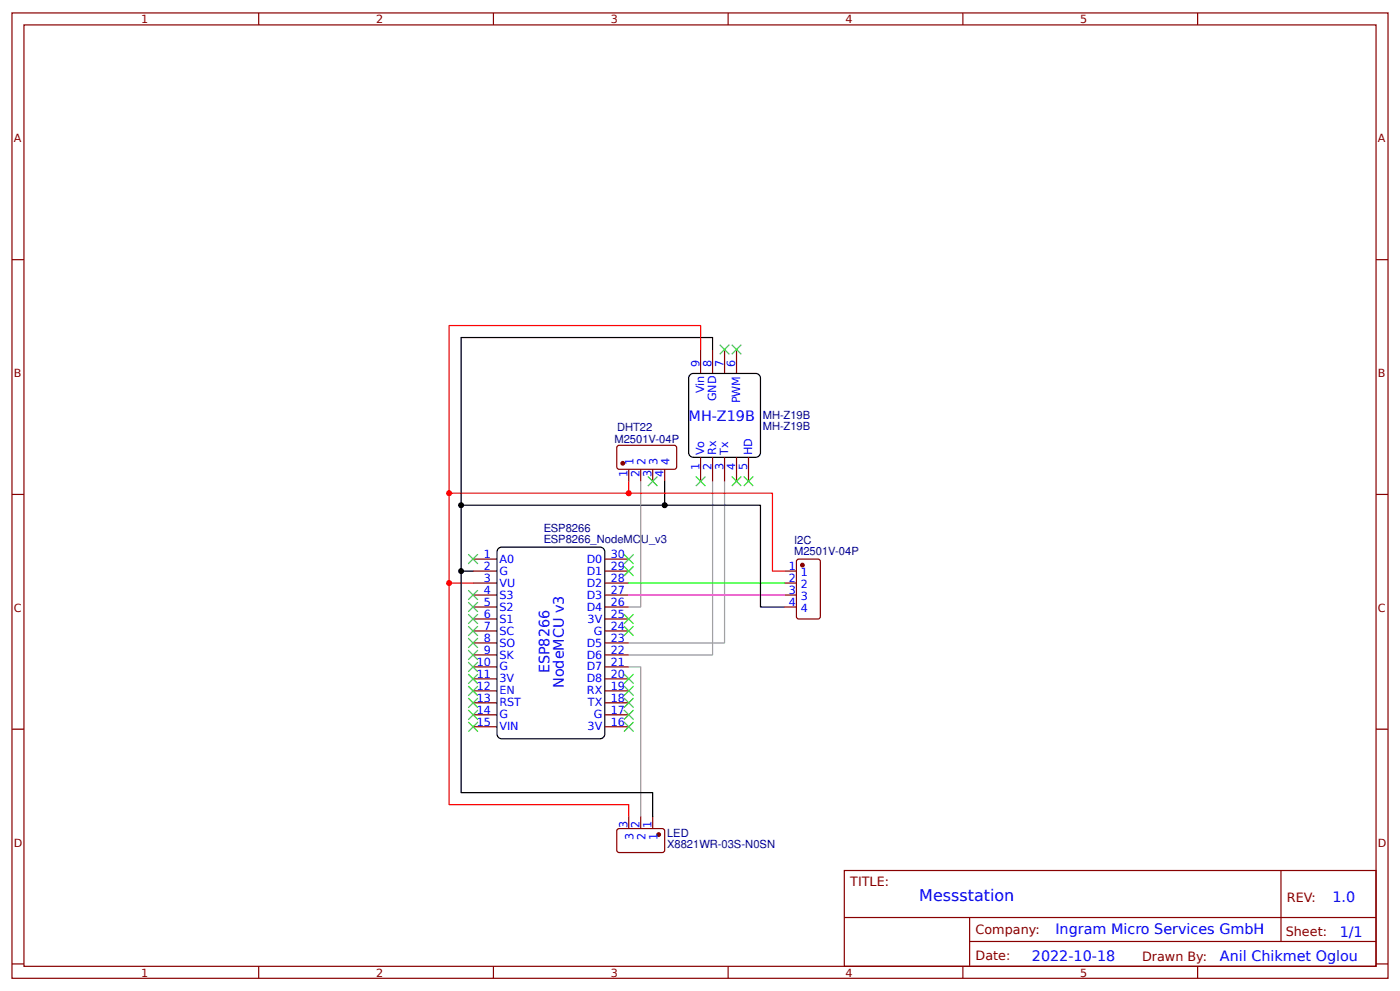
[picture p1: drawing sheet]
<svg xmlns="http://www.w3.org/2000/svg" width="309mm" height="219mm" viewBox="0 0 309 219" stroke-linecap="round" stroke-linejoin="round" font-family="sans-serif">
<g fill="none" stroke="#800" stroke-width=".26">
<path d="M2.6 2.9h304.1v213.2h-304.1zM5.3 5.5h298.7v208h-298.7zM57.1 2.9v2.6M109 2.9v2.6M160.9 2.9v2.6M212.7 2.9v2.6M264.6 2.9v2.6M2.6 57.4h2.7M304 57.4h2.7M154.8 77.2v5.3M157.4 77.2v5.3M160.1 77.2v5.3"/>
<path d="M162.7 77.2v5.3M136.5 98.4h12.7l.3 .5-.1 4.5-.4 .3-12.5-.1-.2-.5v-4.2zM2.6 109.2h2.7M138.9 103.7v2.6M141.6 103.7v2.6M144.2 103.7v2.6M146.8 103.7v2.6M154.8 101v5.3M157.4 101v5.3M160.1 101v5.3M162.7 101v5.3M165.4 101v5.3"/>
<path d="M304 109.2h2.7M104.5 123.5h5.3M104.5 126.2h5.3M104.5 128.8h5.3M104.5 131.4h5.3M104.5 134.1h5.3M104.5 136.7h5.3M104.5 139.4h5.3M133.6 123.5h5.3M133.6 126.2h5.3M133.6 128.8h5.3M133.6 131.4h5.3"/>
<path d="M133.6 134.1h5.3M133.6 136.7h5.3M133.6 139.4h5.3M173.3 126.2h2.6M173.3 128.8h2.6M173.3 131.4h2.6M173.3 134.1h2.6M176.2 123.6l4.5-.1 .5 .3v12.4l-.2 .5h-4.5l-.5-.2-.1-12.5zM104.5 142h5.3M104.5 144.7h5.3M104.5 147.3h5.3M104.5 150h5.3"/>
<path d="M104.5 152.6h5.3M104.5 155.3h5.3M104.5 157.9h5.3M133.6 142h5.3M133.6 144.7h5.3M133.6 147.3h5.3M133.6 150h5.3M133.6 152.6h5.3M133.6 155.3h5.3M133.6 157.9h5.3M2.6 161.1h2.7M104.5 160.5h5.3"/>
<path d="M133.6 160.5h5.3M304 161.1h2.7M136.5 183.1h10.1l.2 .5v4.5l-.5 .2h-9.8l-.2-.5v-4.2zM138.9 180.4v2.6M141.6 180.4v2.6M144.2 180.4v2.6M186.5 192.3h117.5v21.2h-117.5zM283 192.3v15.7M2.6 212.9h2.7M57.1 213.5v2.6M109 213.5v2.6M160.9 213.5v2.6"/>
<path d="M186.6 202.7h117.3M212.7 213.5v2.6M214.2 208h89.7M214.2 202.7v10.6M264.6 213.5v2.6M304 212.9h2.7"/>
</g>
<path d="M157.4 77.2v-2.6h-55.5v37M152.3 82.9l.9-.4h13.8a1.06 1.06 0 0 1 1 1.1v16.4a1.06 1.06 0 0 1-1 1h-13.8a1.06 1.06 0 0 1-1.1-1v-16.4zM146.8 106.3v5.3h-44.9v14.6h2.6M146.8 111.6h21.2v22.5h5.3M101.9 126.2v48.9h42.3v5.3M110 121.3l.9-.4h21.7a1.06 1.06 0 0 1 1 1v40.2a1.06 1.06 0 0 1-1 1.1h-21.7a1.06 1.06 0 0 1-1.1-1.1v-40.2z" fill="none" stroke="#000" stroke-width=".26"/>
<path d="M154.8 77.2v-5.3h-55.6v37.1M138.9 106.3v2.7h-39.7v19.8h5.3M138.9 109h31.8v17.2h2.6M99.2 128.8v48.9h39.7v2.7" fill="none" stroke="#f00" stroke-width=".26"/>
<path d="M141.6 106.3v27.8h-2.7M157.4 106.3v38.4h-18.5M160.1 106.3v35.7h-21.2M138.9 147.3h2.7v33.1" fill="none" stroke="#999" stroke-width=".26"/>
<g fill="#800" stroke="#800" stroke-width=".26">
<circle cx="145.5" cy="184.4" r=".4"/>
<circle cx="177.3" cy="124.8" r=".4"/>
<circle cx="137.6" cy="102.3" r=".4"/>
</g>
<path d="M138.9 131.4h34.4" fill="none" stroke="#f0f" stroke-width=".26"/>
<path d="M138.9 128.8h34.4" fill="none" stroke="#0f0" stroke-width=".26"/>
<g fill="#000" stroke="#3c3" stroke-width=".26">
<path d="M159 76.1l2.1 2.2zM161.1 76.1l-2.1 2.2z"/>
<path d="M161.7 76.1l2.1 2.2zM163.8 76.1l-2.1 2.2z"/>
<path d="M143.1 105.3l2.2 2.1zM145.3 105.3l-2.2 2.1z"/>
<path d="M153.7 105.3l2.1 2.1zM155.8 105.3l-2.1 2.1z"/>
<path d="M161.7 105.3l2.1 2.1zM163.8 105.3l-2.1 2.1z"/>
<path d="M164.3 105.3l2.1 2.1zM166.4 105.3l-2.1 2.1z"/>
<path d="M103.5 122.4l2.1 2.2zM103.5 124.6l2.1-2.2z"/>
<path d="M103.5 130.4l2.1 2.1zM105.6 130.4l-2.1 2.1z"/>
<path d="M103.5 133l2.1 2.1zM105.6 133l-2.1 2.1z"/>
<path d="M103.5 135.7l2.1 2.1zM103.5 137.8l2.1-2.1z"/>
<path d="M103.5 138.3l2.1 2.1zM105.6 138.3l-2.1 2.1z"/>
<path d="M137.8 138.3l2.2 2.1zM140 138.3l-2.2 2.1z"/>
<path d="M137.8 135.7l2.2 2.1zM140 135.7l-2.2 2.1z"/>
<path d="M137.8 125.1l2.2 2.1zM140 125.1l-2.2 2.1z"/>
<path d="M137.8 122.4l2.2 2.2zM140 122.4l-2.2 2.2z"/>
<path d="M103.5 141l2.1 2.1zM105.6 141l-2.1 2.1z"/>
<path d="M103.5 143.6l2.1 2.1zM103.5 145.7l2.1-2.1z"/>
<path d="M103.5 146.3l2.1 2.1zM105.6 146.3l-2.1 2.1z"/>
<path d="M103.5 148.9l2.1 2.1zM105.6 148.9l-2.1 2.1z"/>
<path d="M103.5 151.6l2.1 2.1zM103.5 153.7l2.1-2.1z"/>
<path d="M103.5 154.2l2.1 2.1zM105.6 154.2l-2.1 2.1z"/>
<path d="M103.5 156.8l2.1 2.2zM105.6 156.8l-2.1 2.2z"/>
<path d="M103.5 159.5l2.1 2.1zM103.5 161.6l2.1-2.1z"/>
<path d="M137.8 159.5l2.2 2.1zM140 159.5l-2.2 2.1z"/>
<path d="M137.8 156.8l2.2 2.2zM140 156.8l-2.2 2.2z"/>
<path d="M137.8 154.2l2.2 2.1zM140 154.2l-2.2 2.1z"/>
<path d="M137.8 151.6l2.2 2.1zM140 151.6l-2.2 2.1z"/>
<path d="M137.8 148.9l2.2 2.1zM140 148.9l-2.2 2.1z"/>
</g>
<circle cx="101.9" cy="111.6" r=".66" fill="#000"/>
<g fill="#f00">
<circle cx="99.2" cy="109" r=".66"/>
<circle cx="99.2" cy="128.8" r=".66"/>
</g>
<circle cx="101.9" cy="126.2" r=".66" fill="#000"/>
<circle cx="138.9" cy="109" r=".66" fill="#f00"/>
<circle cx="146.8" cy="111.6" r=".66" fill="#000"/>
<text font-size="3.5" fill="#00f" x="203.1" y="199.1">Messstation</text>
<g font-size="3.2" fill="#00f">
<text x="152.1" y="93.1">MH-Z19B</text>
<text x="121.4" y="148.8" transform="rotate(-90 121.4 148.8)">ESP8266</text>
<text x="124.5" y="152" transform="rotate(-90 124.5 152)">NodeMCU v3</text>
<text x="294.4" y="199.2">1.0</text>
<text x="233.2" y="206.4">Ingram Micro Services GmbH</text>
<text x="296" y="207">1/1</text>
<text x="228" y="212.3">2022-10-18</text>
<text x="269.5" y="212.2">Anil Chikmet Oglou</text>
</g>
<g font-size="2.8" fill="#800">
<text x="187.9" y="195.7">TITLE:</text>
<text x="284.3" y="199.2">REV:</text>
<text x="215.5" y="206.4">Company:</text>
<text x="284.1" y="206.9">Sheet:</text>
<text x="215.5" y="212.1">Date:</text>
<text x="252.3" y="212.2">Drawn By:</text>
</g>
<g font-size="2.5" fill="#800">
<text x="31.2" y="5.1">1</text>
<text x="83.1" y="5.1">2</text>
<text x="134.9" y="5.1">3</text>
<text x="186.8" y="5.1">4</text>
<text x="238.7" y="5.1">5</text>
<text x="3" y="31.4">A</text>
<text x="304.4" y="31.4">A</text>
<text x="3" y="83.3">B</text>
<text x="304.4" y="83.3">B</text>
<text x="3" y="135.1">C</text>
<text x="304.4" y="135.1">C</text>
<text x="3" y="187">D</text>
<text x="304.4" y="187">D</text>
<text x="31.2" y="215.7">1</text>
<text x="83.1" y="215.7">2</text>
<text x="134.9" y="215.7">3</text>
<text x="186.8" y="215.7">4</text>
<text x="238.7" y="215.7">5</text>
</g>
<g font-size="2.5" fill="#00f">
<text x="154.5" y="81.2" transform="rotate(-90 154.5 81.2)">9</text>
<text x="157.2" y="81.2" transform="rotate(-90 157.2 81.2)">8</text>
<text x="159.8" y="81.2" transform="rotate(-90 159.8 81.2)">7</text>
<text x="162.5" y="81.2" transform="rotate(-90 162.5 81.2)">6</text>
<text x="155.6" y="86.9" transform="rotate(-90 155.6 86.9)">Vin</text>
<text x="158.2" y="88.7" transform="rotate(-90 158.2 88.7)">GND</text>
<text x="163.5" y="89.1" transform="rotate(-90 163.5 89.1)">PWM</text>
<text x="155.6" y="100.5" transform="rotate(-90 155.6 100.5)">Vo</text>
<text x="158.2" y="100.5" transform="rotate(-90 158.2 100.5)">Rx</text>
<text x="160.9" y="100.5" transform="rotate(-90 160.9 100.5)">Tx</text>
<text x="166.2" y="100.5" transform="rotate(-90 166.2 100.5)">HD</text>
<text x="138.6" y="105.4" transform="rotate(-90 138.6 105.4)">1</text>
<text x="140" y="102.7" transform="rotate(-90 140 102.7)">1</text>
<text x="141.3" y="105.4" transform="rotate(-90 141.3 105.4)">2</text>
<text x="142.6" y="102.7" transform="rotate(-90 142.6 102.7)">2</text>
<text x="143.9" y="105.4" transform="rotate(-90 143.9 105.4)">3</text>
<text x="145.3" y="102.7" transform="rotate(-90 145.3 102.7)">3</text>
<text x="146.6" y="105.4" transform="rotate(-90 146.6 105.4)">4</text>
<text x="147.9" y="102.7" transform="rotate(-90 147.9 102.7)">4</text>
<text x="154.5" y="103.9" transform="rotate(-90 154.5 103.9)">1</text>
<text x="157.2" y="103.9" transform="rotate(-90 157.2 103.9)">2</text>
<text x="159.8" y="103.9" transform="rotate(-90 159.8 103.9)">3</text>
<text x="162.5" y="103.9" transform="rotate(-90 162.5 103.9)">4</text>
<text x="165.1" y="103.9" transform="rotate(-90 165.1 103.9)">5</text>
<text x="106.9" y="123.2">1</text>
<text x="106.9" y="125.9">2</text>
<text x="110.3" y="124.3">A0</text>
<text x="129.6" y="124.3">D0</text>
<text x="134.9" y="125.9">29</text>
<text x="134.9" y="123.2">30</text>
<text x="174.2" y="125.9">1</text>
<text x="106.9" y="128.5">3</text>
<text x="106.9" y="131.2">4</text>
<text x="110.3" y="126.9">G</text>
<text x="110.3" y="129.6">VU</text>
<text x="129.6" y="129.6">D2</text>
<text x="129.6" y="126.9">D1</text>
<text x="134.9" y="131.2">27</text>
<text x="134.9" y="128.5">28</text>
<text x="174.2" y="128.5">2</text>
<text x="174.2" y="131.2">3</text>
<text x="176.9" y="127.2">1</text>
<text x="176.9" y="129.9">2</text>
<text x="106.9" y="133.8">5</text>
<text x="106.9" y="136.5">6</text>
<text x="110.3" y="132.2">S3</text>
<text x="110.3" y="134.9">S2</text>
<text x="110.3" y="137.5">S1</text>
<text x="129.6" y="134.9">D4</text>
<text x="129.6" y="132.2">D3</text>
<text x="129.8" y="137.5">3V</text>
<text x="134.9" y="136.5">25</text>
<text x="134.9" y="133.8">26</text>
<text x="174.2" y="133.8">4</text>
<text x="176.9" y="132.5">3</text>
<text x="176.9" y="135.1">4</text>
<text x="106.9" y="139.1">7</text>
<text x="106.9" y="141.8">8</text>
<text x="110.3" y="140.2">SC</text>
<text x="110.3" y="142.8">SO</text>
<text x="129.6" y="142.8">D5</text>
<text x="131.2" y="140.2">G</text>
<text x="134.9" y="141.8">23</text>
<text x="134.9" y="139.1">24</text>
<text x="105.3" y="147.1">10</text>
<text x="105.3" y="149.7">11</text>
<text x="106.9" y="144.4">9</text>
<text x="110.3" y="145.5">SK</text>
<text x="110.3" y="148.1">G</text>
<text x="129.6" y="148.1">D7</text>
<text x="129.6" y="145.5">D6</text>
<text x="134.9" y="149.7">20</text>
<text x="134.9" y="147.1">21</text>
<text x="134.9" y="144.4">22</text>
<text x="105.3" y="152.3">12</text>
<text x="105.3" y="155">13</text>
<text x="110.3" y="150.8">3V</text>
<text x="110.3" y="153.4">EN</text>
<text x="129.6" y="150.8">D8</text>
<text x="129.7" y="153.4">RX</text>
<text x="134.9" y="155">18</text>
<text x="134.9" y="152.3">19</text>
<text x="105.3" y="157.6">14</text>
<text x="105.3" y="160.3">15</text>
<text x="110.3" y="156.1">RST</text>
<text x="110.3" y="158.7">G</text>
<text x="110.3" y="161.3">VIN</text>
<text x="129.8" y="161.3">3V</text>
<text x="129.9" y="156.1">TX</text>
<text x="131.2" y="158.7">G</text>
<text x="134.9" y="160.3">16</text>
<text x="134.9" y="157.6">17</text>
<text x="138.6" y="182.9" transform="rotate(-90 138.6 182.9)">3</text>
<text x="140" y="185.6" transform="rotate(-90 140 185.6)">3</text>
<text x="141.3" y="182.9" transform="rotate(-90 141.3 182.9)">2</text>
<text x="142.6" y="185.6" transform="rotate(-90 142.6 185.6)">2</text>
<text x="143.9" y="182.9" transform="rotate(-90 143.9 182.9)">1</text>
<text x="145.3" y="185.6" transform="rotate(-90 145.3 185.6)">1</text>
</g>
<g font-size="2.5" fill="#000080">
<text x="136.3" y="95.3">DHT22</text>
<text x="168.5" y="95">MH-Z19B</text>
<text x="168.5" y="92.6">MH-Z19B</text>
<text x="135.7" y="97.9">M2501V-04P</text>
<text x="120.1" y="119.9">ESP8266_NodeMCU_v3</text>
<text x="120.1" y="117.6">ESP8266</text>
<text x="175.4" y="122.6">M2501V-04P</text>
<text x="175.4" y="120.2">I2C</text>
<text x="147.4" y="184.9">LED</text>
<text x="147.4" y="187.3">X8821WR-03S-N0SN</text>
</g>
</svg>
